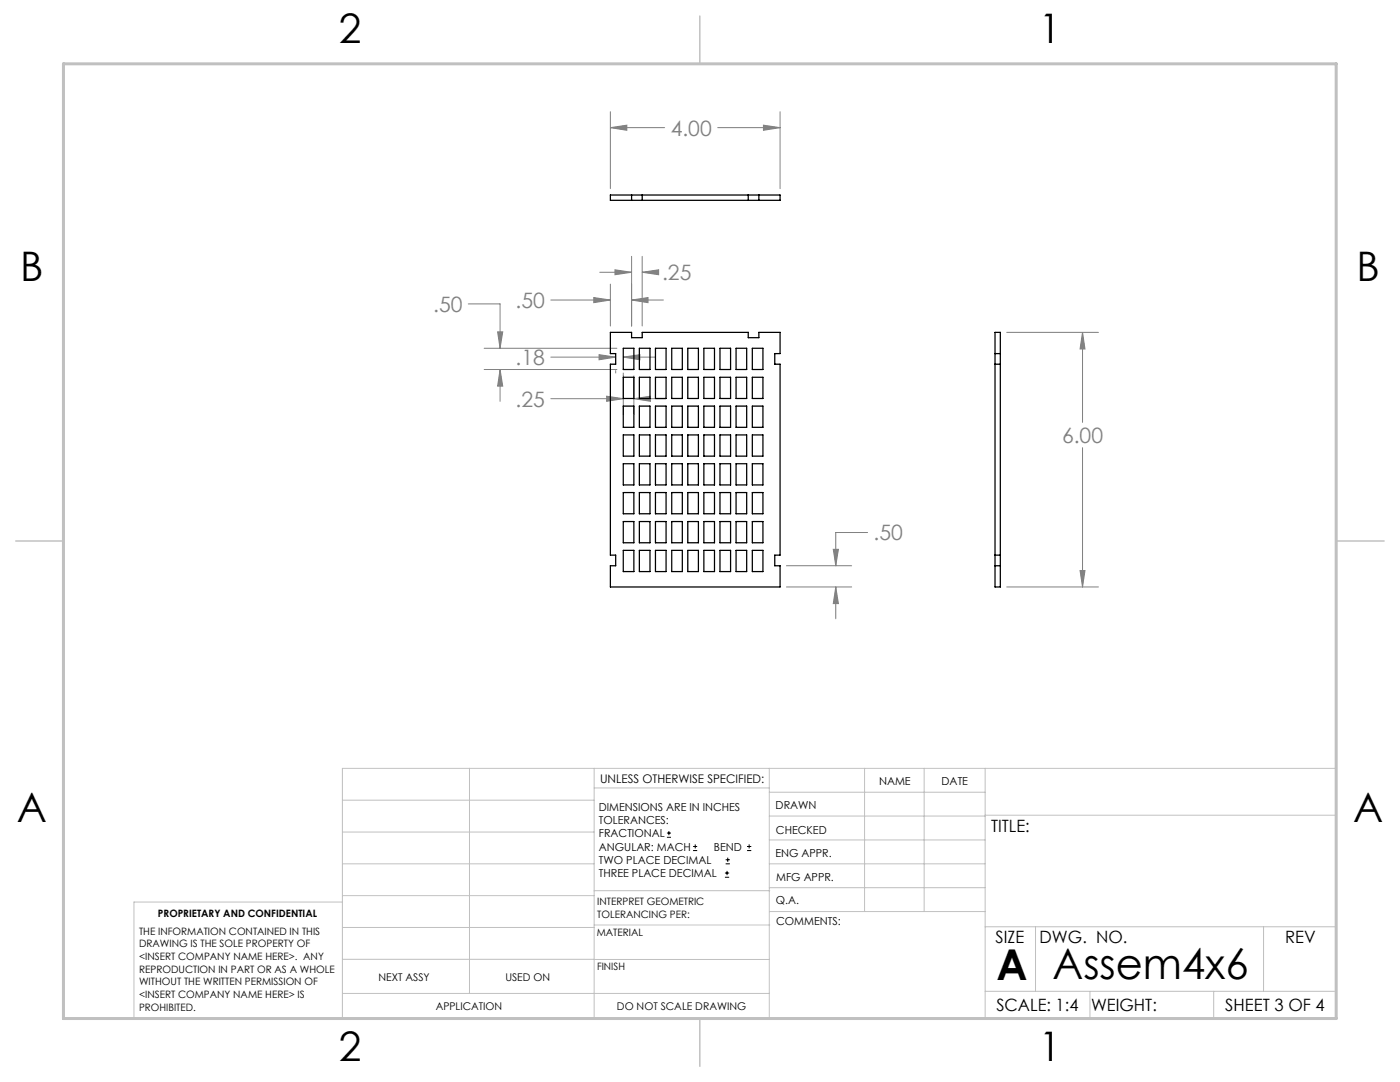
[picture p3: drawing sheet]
<svg xmlns="http://www.w3.org/2000/svg" width="279mm" height="216mm" viewBox="0 0 279 216" stroke-linecap="round" stroke-linejoin="round" font-family="sans-serif">
<g fill="none" stroke="#000" stroke-width=".2">
<path d="M133.1 167.1h.8M133.1 166.2h.8M133.5 165.8v.9M138.3 169.7h.8M138.3 168.9h.8M138.7 168.5v.8M144.7 175h.8M144.7 174.2h.8M144.8 172.4h.9M144.8 171.6h.9M145.1 173.8v.8M145.2 171.1v.9"/>
<path d="M149.1 169.7h.8M149.1 168.9h.8M149.5 168.5v.8"/>
</g>
<g fill="none" stroke="#808080" stroke-width=".2">
<path d="M121.8 25.5l3.3-.5v1zM121.8 22.3v15.3M121.8 25.5h10.8M143.2 25.5h12.5M152.4 25l3.3 .5-3.3 .5zM155.7 22.3v15.3M109.9 59.9h11.9M118.5 59.4l3.3 .5-3.3 .5zM119.7 54.3h6.3M121.8 56.7v8.4M122.7 53.8l3.3 .5-3.3 .5zM126 59.9l3.3-.5v1z"/>
<path d="M126 51.2v13.9M126 59.9h6.4M128.2 54.3l3.2-.5v1zM128.2 51.2v13.9M128.2 54.3h2.8M93.5 60.6h6.3v8.9M96.6 69.5h26.5M96.6 73.7h26.5M99.3 66.2h1l-.5 3.3zM99.8 73.7l.5 3.3h-1zM99.8 73.7v6.4M109.9 71.3h13"/>
<path d="M109.9 79.6h14.5M119.6 70.8l3.3 .5-3.3 .5zM121.1 79.1l3.3 .5-3.3 .5zM122.9 73.9v.5M124.4 71.3l3.3-.5v1zM124.4 74.4v8.3M124.4 71.3h6.3M126.5 79.6l3.3-.5v1zM126.5 75v7.7M126.5 79.6h6.4M200.9 66.3h18.3M216 66.3l.5 3.3h-1z"/>
<path d="M216 66.3v18M216 89.3v27.8M157 117.1h13M157 112.9h13M166.3 109.6h1l-.5 3.3zM166.8 117.1l.5 3.3h-1zM166.8 117.1v6.4M173.1 106.3h-6.3v6.6M200.9 117.1h18.3M215.5 113.8h1l-.5 3.3z"/>
</g>
<g fill="none" stroke="#c0c0c0" stroke-width=".2">
<path d="M68.3 159.7h50.3M93.7 153.3v44.9M118.6 153.3v49.9M118.6 157.2h34.9M153.5 153.3v49.9M153.5 158.1h43.1M172.5 153.3v28.6M184.4 153.3v28.6M196.6 153.3v49.9M68.3 180h-41.6v23.2h240v-49.9h-198.4v49.9M68.3 178.7h50.3M68.3 172.4h50.3"/>
<path d="M68.3 166h50.3M118.6 177.7h35M153.5 167.6h43.1M153.5 162.8h43.1M153.5 172.4h43.1M153.5 177.1h43.1M196.6 162.7h70.1M68.3 198.2h85.2M68.3 191.4l85.2 .1M68.3 185.1h50.3M118.6 184.6h35M153.6 181.9h43"/>
<path d="M196.6 197.8h70.1M196.6 184.9h70.1M206.7 184.9v12.9M217.5 197.8v5.4M242.2 197.8v5.4M252.2 184.9v12.9"/>
</g>
<path d="M139.7 3.2v9.5M3.1 107.9h9.6M266.7 107.9h9.5M139.7 203.2v9.6" fill="none" stroke="#c0c0c0" stroke-width=".3"/>
<path d="M12.7 12.7h254v190.5h-254z" fill="none" stroke="#c0c0c0" stroke-width=".6"/>
<path d="M122.7 53.8l3.3 .5-3.3 .5zM128.2 54.3l3.2-.5v1zM118.5 59.4l3.3 .5-3.3 .5zM126 59.9l3.3-.5v1zM119.6 70.8l3.3 .5-3.3 .5zM124.4 71.3l3.3-.5v1zM99.3 66.2h1l-.5 3.3zM99.8 73.7l.5 3.3h-1zM121.1 79.1l3.3 .5-3.3 .5zM126.5 79.6l3.3-.5v1zM166.8 117.1l.5 3.3h-1zM166.3 109.6h1l-.5 3.3zM121.8 25.5l3.3-.5v1zM152.4 25l3.3 .5-3.3 .5zM216 66.3l.5 3.3h-1zM215.5 113.8h1l-.5 3.3z" fill="#808080"/>
<g fill="none" stroke="#000" stroke-width=".25">
<path d="M121.8 38.9h33.9v1.1h-33.9zM126 38.9v1.1M128.2 38.9v1.1M149.3 38.9v1.1M151.4 38.9v1.1M121.8 66.3h4.2v1.1h2.2v-1.1h21.1v1.1h2.1v-1.1h4.3v4.3h-1.1v2.1h1.1v38.1h-1.1v2.1h1.1v4.2h-33.9v-4.2h1.1v-2.1h-1.1v-38.1h1.1v-2.1h-1.1zM124.4 69.5h2.1v4.2h-2.1zM124.4 75.3h2.1v4.2h-2.1zM127.6 69.5h2.1v4.2h-2.1zM127.6 75.3h2.1v4.2h-2.1zM130.8 69.5h2.1v4.2h-2.1zM130.8 75.3h2.1v4.2h-2.1z"/>
<path d="M134.1 69.5h2.1v4.2h-2.1zM134.1 75.3h2.1v4.2h-2.1zM137.3 69.5h2.1v4.2h-2.1zM137.3 75.3h2.1v4.2h-2.1zM140.5 69.5h2.1v4.2h-2.1zM140.5 75.3h2.1v4.2h-2.1zM143.7 69.5h2.1v4.2h-2.1zM143.7 75.3h2.1v4.2h-2.1zM146.9 69.5h2.1v4.2h-2.1zM146.9 75.3h2.1v4.2h-2.1zM150.1 69.5h2.2v4.2h-2.2zM150.1 75.3h2.2v4.2h-2.2z"/>
<path d="M198.6 70.6h1M198.6 66.3h1v50.8h-1zM198.6 72.7h1M124.4 81h2.1v4.3h-2.1zM124.4 86.8h2.1v4.2h-2.1zM124.4 92.5h2.1v4.3h-2.1zM124.4 98.3h2.1v4.2h-2.1zM127.6 81h2.1v4.3h-2.1zM127.6 86.8h2.1v4.2h-2.1zM127.6 92.5h2.1v4.3h-2.1zM127.6 98.3h2.1v4.2h-2.1zM130.8 81h2.1v4.3h-2.1z"/>
<path d="M130.8 86.8h2.1v4.2h-2.1zM130.8 92.5h2.1v4.3h-2.1zM130.8 98.3h2.1v4.2h-2.1zM134.1 81h2.1v4.3h-2.1zM134.1 86.8h2.1v4.2h-2.1zM134.1 92.5h2.1v4.3h-2.1zM134.1 98.3h2.1v4.2h-2.1zM137.3 81h2.1v4.3h-2.1zM137.3 86.8h2.1v4.2h-2.1zM137.3 92.5h2.1v4.3h-2.1zM137.3 98.3h2.1v4.2h-2.1zM140.5 81h2.1v4.3h-2.1z"/>
<path d="M140.5 86.8h2.1v4.2h-2.1zM140.5 92.5h2.1v4.3h-2.1zM140.5 98.3h2.1v4.2h-2.1zM143.7 81h2.1v4.3h-2.1zM143.7 86.8h2.1v4.2h-2.1zM143.7 92.5h2.1v4.3h-2.1zM143.7 98.3h2.1v4.2h-2.1zM146.9 81h2.1v4.3h-2.1zM146.9 86.8h2.1v4.2h-2.1zM146.9 92.5h2.1v4.3h-2.1zM146.9 98.3h2.1v4.2h-2.1zM150.1 81h2.2v4.3h-2.2z"/>
<path d="M150.1 86.8h2.2v4.2h-2.2zM150.1 92.5h2.2v4.3h-2.2zM150.1 98.3h2.2v4.2h-2.2zM124.4 109.8h2.1v4.3h-2.1zM124.4 104.1h2.1v4.2h-2.1zM127.6 109.8h2.1v4.3h-2.1zM127.6 104.1h2.1v4.2h-2.1zM130.8 109.8h2.1v4.3h-2.1zM130.8 104.1h2.1v4.2h-2.1zM134.1 109.8h2.1v4.3h-2.1zM134.1 104.1h2.1v4.2h-2.1zM137.3 109.8h2.1v4.3h-2.1z"/>
<path d="M137.3 104.1h2.1v4.2h-2.1zM140.5 109.8h2.1v4.3h-2.1zM140.5 104.1h2.1v4.2h-2.1zM143.7 109.8h2.1v4.3h-2.1zM143.7 104.1h2.1v4.2h-2.1zM146.9 109.8h2.1v4.3h-2.1zM146.9 104.1h2.1v4.2h-2.1zM150.1 109.8h2.2v4.3h-2.2zM150.1 104.1h2.2v4.2h-2.2zM198.6 110.8h1M198.6 112.9h1"/>
</g>
<g font-size="8.5">
<text x="198.9" y="195.5">A</text>
<text x="210.1" y="195.4">Assem4x6</text>
</g>
<g font-size="8.1">
<text x="67.6" y="8.5">2</text>
<text x="207.3" y="8.5">1</text>
<text x="4" y="56.2">B</text>
<text x="270.7" y="56.2">B</text>
<text x="3.3" y="164.1">A</text>
<text x="270" y="164.1">A</text>
<text x="67.6" y="211.7">2</text>
<text x="207.3" y="211.7">1</text>
</g>
<g font-size="4.2" fill="#808080">
<text x="133.8" y="27.1">4.00</text>
<text x="132.1" y="55.9">.25</text>
<text x="86.4" y="62.2">.50</text>
<text x="102.9" y="61.5">.50</text>
<text x="102.9" y="72.9">.18</text>
<text x="102.9" y="81.1">.25</text>
<text x="211.9" y="88.4">6.00</text>
<text x="174.3" y="107.8">.50</text>
</g>
<g font-size="3.4">
<text x="197.8" y="166">TITLE:</text>
<text x="198.7" y="188.1">SIZE</text>
<text x="207.5" y="188.1">DWG. NO.</text>
<text x="256.5" y="188.2">REV</text>
<text x="198.8" y="201.7">SCALE: 1:4</text>
<text x="217.7" y="201.8">WEIGHT:</text>
<text x="244.5" y="201.7">SHEET 3 OF 4</text>
</g>
<text font-size="2.4" x="119.8" y="156.2">UNLESS OTHERWISE SPECIFIED:</text>
<g font-size="2.2">
<text x="119.5" y="161.8">DIMENSIONS ARE IN INCHES</text>
<text x="154.8" y="161.4">DRAWN</text>
<text x="175.4" y="156.6">NAME</text>
<text x="187.9" y="156.7">DATE</text>
<text x="119.5" y="164.4">TOLERANCES:</text>
<text x="119.5" y="167.1">FRACTIONAL</text>
<text x="154.9" y="166.3">CHECKED</text>
<text x="119.5" y="169.7">ANGULAR: MACH</text>
<text x="119.5" y="172.4">TWO PLACE DECIMAL</text>
<text x="142.5" y="169.7">BEND</text>
<text x="154.8" y="171">ENG APPR.</text>
<text x="119.5" y="175">THREE PLACE DECIMAL</text>
<text x="154.9" y="175.7">MFG APPR.</text>
<text x="154.9" y="180.4">Q.A.</text>
<text x="154.9" y="184.6">COMMENTS:</text>
</g>
<g font-size="2.1">
<text x="75.5" y="195.7">NEXT ASSY</text>
<text x="100.9" y="195.7">USED ON</text>
<text x="86.9" y="201.5">APPLICATION</text>
<text x="123.1" y="201.6">DO NOT SCALE DRAWING</text>
</g>
<g font-size="2">
<text x="31.5" y="182.9">PROPRIETARY AND CONFIDENTIAL</text>
<text x="119.2" y="180.6">INTERPRET GEOMETRIC</text>
<text x="119.2" y="183.1">TOLERANCING PER:</text>
<text x="27.8" y="186.5">THE INFORMATION CONTAINED IN THIS</text>
<text x="27.8" y="189">DRAWING IS THE SOLE PROPERTY OF</text>
<text x="27.8" y="191.6">&lt;INSERT COMPANY NAME HERE&gt;. ANY</text>
<text x="119.1" y="186.7">MATERIAL</text>
<text x="27.8" y="194.1">REPRODUCTION IN PART OR AS A WHOLE</text>
<text x="27.8" y="196.6">WITHOUT THE WRITTEN PERMISSION OF</text>
<text x="119.1" y="193.5">FINISH</text>
<text x="27.8" y="199.1">&lt;INSERT COMPANY NAME HERE&gt; IS</text>
<text x="27.8" y="201.7">PROHIBITED.</text>
</g>
</svg>
